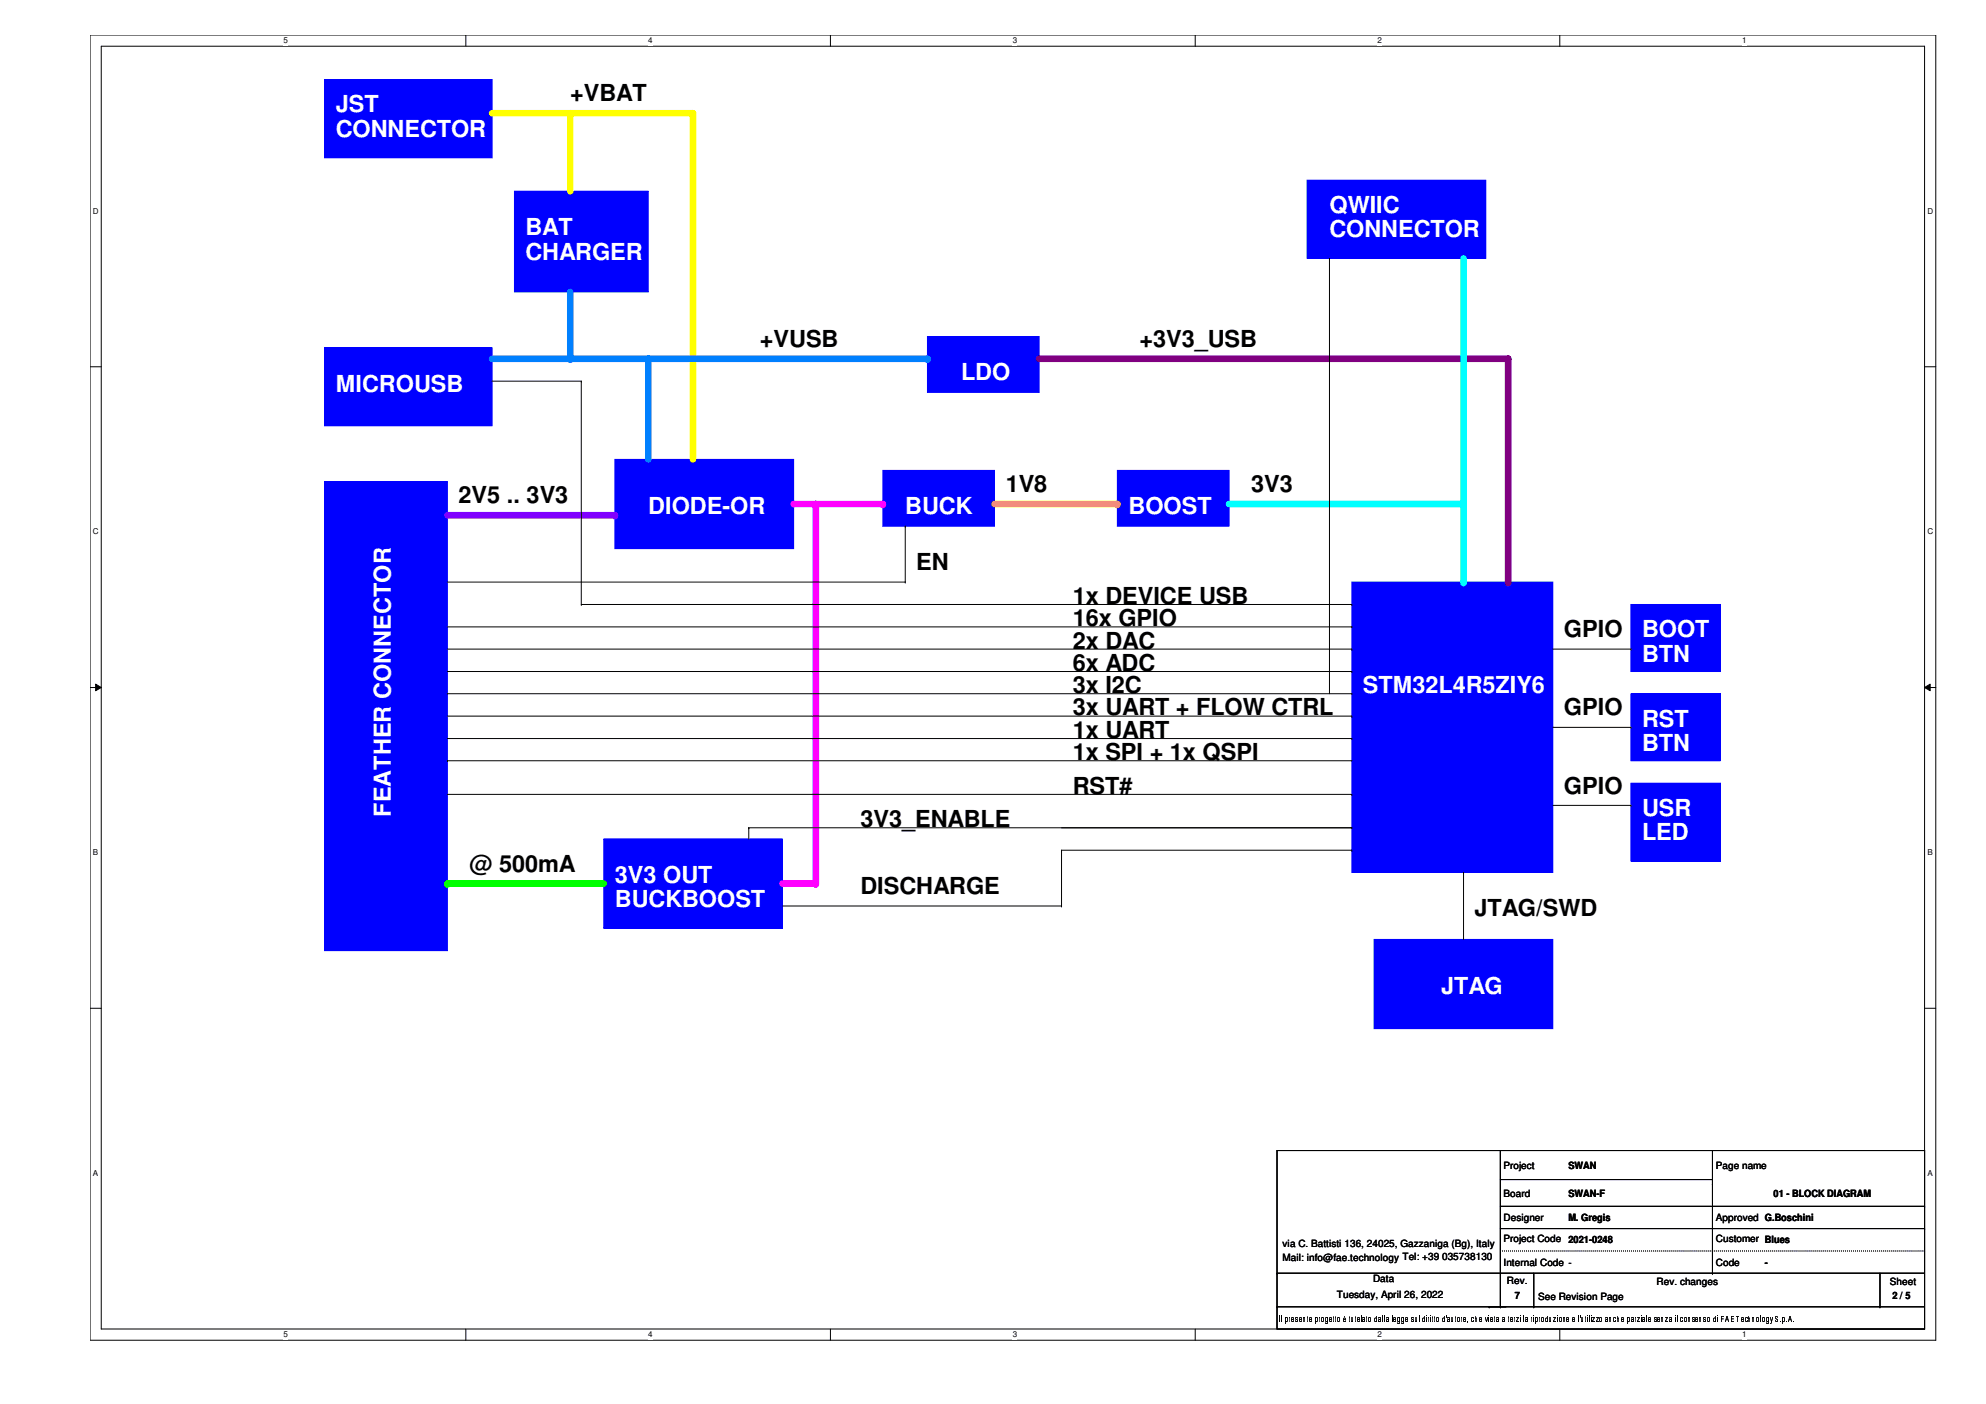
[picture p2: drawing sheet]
<svg xmlns="http://www.w3.org/2000/svg" width="420mm" height="297mm" viewBox="0 0 420 297" stroke-linecap="round" stroke-linejoin="round" font-family="sans-serif">
<path d="M19.1 7.4h390.4v276.1h-390.4zM21.4 9.8h385.8v271.4h-385.8z" fill="none" stroke="#000" stroke-width=".21"/>
<g fill="#fff">
<path d="M60 7.7h.9v1.9h-.9z"/>
<path d="M60 281.4h.9v1.9h-.9z"/>
</g>
<path d="M98.6 7.4v2.4M98.6 281.2v2.3" fill="none" stroke="#000" stroke-width=".21"/>
<g fill="#fff">
<path d="M137.1 7.7h.9v1.9h-.9z"/>
<path d="M137.1 281.4h.9v1.9h-.9z"/>
</g>
<path d="M175.7 7.4v2.4M175.7 281.2v2.3" fill="none" stroke="#000" stroke-width=".21"/>
<g fill="#fff">
<path d="M214.2 7.7h1v1.9h-1z"/>
<path d="M214.2 281.4h1v1.9h-1z"/>
</g>
<path d="M252.9 7.4v2.4M252.9 281.2v2.3" fill="none" stroke="#000" stroke-width=".21"/>
<g fill="#fff">
<path d="M291.4 7.7h1v1.9h-1z"/>
<path d="M291.4 281.4h1v1.9h-1z"/>
</g>
<path d="M330 7.4v2.4M330 281.2v2.3" fill="none" stroke="#000" stroke-width=".21"/>
<g fill="#fff">
<path d="M368.6 7.7h.9v1.9h-.9z"/>
<path d="M368.6 281.4h.9v1.9h-.9z"/>
<path d="M19.6 43.7h1.3v1.9h-1.3z"/>
<path d="M407.8 43.7h1.2v1.9h-1.2z"/>
<path d="M19.6 111.5h1.3v1.9h-1.3z"/>
<path d="M407.8 111.5h1.2v1.9h-1.2z"/>
</g>
<path d="M19.1 77.6h2.3M407.2 77.6h2.3" fill="none" stroke="#000" stroke-width=".21"/>
<g fill="#fff">
<path d="M19.6 179.4h1.2v1.9h-1.2z"/>
<path d="M407.8 179.4h1.1v1.9h-1.1z"/>
</g>
<path d="M19.1 145.5h2.3M20.2 144.7l1.2 .8-1.2 .6zM407.2 145.5l1.1-.8v1.4zM407.2 145.5h2.3" fill="none" stroke="#000" stroke-width=".21"/>
<path d="M20.2 144.7l1.2 .8-1.2 .6zM407.2 145.5l1.1-.8v1.4z" fill="#000"/>
<g fill="#fff">
<path d="M19.6 247.2h1.2v1.9h-1.2z"/>
<path d="M407.8 247.2h1.1v1.9h-1.1z"/>
</g>
<path d="M19.1 213.3h2.3M407.2 213.3h2.3" fill="none" stroke="#000" stroke-width=".21"/>
<path d="M68.7 101.9h26v99.2h-26z" fill-rule="evenodd" fill="#00f"/>
<path d="M68.7 101.9h26v99.2h-26z" fill="none" stroke="#00f" stroke-width=".21"/>
<path d="M286 123.1h42.5v61.5h-42.5z" fill-rule="evenodd" fill="#00f"/>
<path d="M286 123.1h42.5v61.5h-42.5z" fill="none" stroke="#00f" stroke-width=".21"/>
<path d="M345.1 127.9h18.8v14.2h-18.8z" fill-rule="evenodd" fill="#00f"/>
<path d="M345.1 127.9h18.8v14.2h-18.8z" fill="none" stroke="#00f" stroke-width=".21"/>
<path d="M345.1 146.8h18.8v14.2h-18.8z" fill-rule="evenodd" fill="#00f"/>
<path d="M345.1 146.8h18.8v14.2h-18.8z" fill="none" stroke="#00f" stroke-width=".21"/>
<path d="M345.1 165.7h18.8v16.5h-18.8z" fill-rule="evenodd" fill="#00f"/>
<path d="M345.1 165.7h18.8v16.5h-18.8z" fill="none" stroke="#00f" stroke-width=".21"/>
<path d="M68.7 73.6h35.4v16.5h-35.4z" fill-rule="evenodd" fill="#00f"/>
<path d="M68.7 73.6h35.4v16.5h-35.4z" fill="none" stroke="#00f" stroke-width=".21"/>
<path d="M127.7 177.5h37.8v18.9h-37.8z" fill-rule="evenodd" fill="#00f"/>
<path d="M127.7 177.5h37.8v18.9h-37.8z" fill="none" stroke="#00f" stroke-width=".21"/>
<path d="M290.7 198.8h37.8v18.8h-37.8z" fill-rule="evenodd" fill="#00f"/>
<path d="M290.7 198.8h37.8v18.8h-37.8z" fill="none" stroke="#00f" stroke-width=".21"/>
<path d="M130.1 97.2h37.8v18.9h-37.8z" fill-rule="evenodd" fill="#00f"/>
<path d="M130.1 97.2h37.8v18.9h-37.8z" fill="none" stroke="#00f" stroke-width=".21"/>
<path d="M186.8 99.5h23.6v11.8h-23.6z" fill-rule="evenodd" fill="#00f"/>
<path d="M186.8 99.5h23.6v11.8h-23.6z" fill="none" stroke="#00f" stroke-width=".21"/>
<path d="M236.4 99.5h23.6v11.8h-23.6z" fill-rule="evenodd" fill="#00f"/>
<path d="M236.4 99.5h23.6v11.8h-23.6z" fill="none" stroke="#00f" stroke-width=".21"/>
<path d="M196.2 71.2h23.6v11.8h-23.6z" fill-rule="evenodd" fill="#00f"/>
<path d="M196.2 71.2h23.6v11.8h-23.6z" fill="none" stroke="#00f" stroke-width=".21"/>
<path d="M328.5 137.3h16.6M345.1 137.3h.1M328.5 153.9h16.6M345.1 153.9h.1M328.5 170.4h16.6M345.1 170.4h.1" fill="none" stroke="#000" stroke-width=".21"/>
<path d="M68.7 16.8h35.4v16.6h-35.4z" fill-rule="evenodd" fill="#00f"/>
<path d="M68.7 16.8h35.4v16.6h-35.4z" fill="none" stroke="#00f" stroke-width=".21"/>
<path d="M104.1 24h42.5" fill="none" stroke="#ff0" stroke-width="1.4"/>
<circle cx="146.6" cy="24" r=".7" fill="#ff0"/>
<path d="M146.6 24v73.2" fill="none" stroke="#ff0" stroke-width="1.4"/>
<circle cx="146.6" cy="24" r=".7" fill="#ff0"/>
<path d="M104.1 75.9h33.1" fill="none" stroke="#0080ff" stroke-width="1.4"/>
<circle cx="137.2" cy="75.9" r=".7" fill="#0080ff"/>
<path d="M137.2 75.9v21.3" fill="none" stroke="#0080ff" stroke-width="1.4"/>
<circle cx="137.2" cy="75.9" r=".7" fill="#0080ff"/>
<path d="M94.7 109h35.4" fill="none" stroke="#8000ff" stroke-width="1.4"/>
<circle cx="130.1" cy="109" r=".7" fill="#8000ff"/>
<path d="M137.2 75.9h59" fill="none" stroke="#0080ff" stroke-width="1.4"/>
<circle cx="196.2" cy="75.9" r=".7" fill="#0080ff"/>
<path d="M167.9 106.6h18.9" fill="none" stroke="#f0f" stroke-width="1.4"/>
<circle cx="186.8" cy="106.6" r=".7" fill="#f0f"/>
<path d="M94.7 186.9h33" fill="none" stroke="#0f0" stroke-width="1.4"/>
<circle cx="94.7" cy="186.9" r=".7" fill="#0f0"/>
<path d="M165.5 186.9h7.1" fill="none" stroke="#f0f" stroke-width="1.4"/>
<circle cx="172.6" cy="186.9" r=".7" fill="#f0f"/>
<path d="M172.6 106.6v80.3" fill="none" stroke="#f0f" stroke-width="1.4"/>
<circle cx="172.6" cy="106.6" r=".7" fill="#f0f"/>
<path d="M108.8 40.5h28.4v21.3h-28.4z" fill-rule="evenodd" fill="#00f"/>
<path d="M108.8 40.5h28.4v21.3h-28.4z" fill="none" stroke="#00f" stroke-width=".21"/>
<path d="M120.7 61.8v14.1" fill="none" stroke="#0080ff" stroke-width="1.4"/>
<circle cx="120.7" cy="75.9" r=".7" fill="#0080ff"/>
<path d="M120.7 24v16.5" fill="none" stroke="#ff0" stroke-width="1.4"/>
<circle cx="120.7" cy="24" r=".7" fill="#ff0"/>
<path d="M219.8 75.9h99.3" fill="none" stroke="#800080" stroke-width="1.4"/>
<circle cx="319.1" cy="75.9" r=".7" fill="#800080"/>
<path d="M319.1 75.9v47.2" fill="none" stroke="#800080" stroke-width="1.4"/>
<circle cx="319.1" cy="123.1" r=".7" fill="#800080"/>
<path d="M210.4 106.6h26" fill="none" stroke="#ff8000" stroke-width="1.4"/>
<circle cx="236.4" cy="106.6" r=".7" fill="#ff8000"/>
<path d="M260 106.6h49.6" fill="none" stroke="#0ff" stroke-width="1.4"/>
<circle cx="309.6" cy="106.6" r=".7" fill="#0ff"/>
<path d="M309.6 106.6v16.5" fill="none" stroke="#0ff" stroke-width="1.4"/>
<circle cx="309.6" cy="123.1" r=".7" fill="#0ff"/>
<g fill="none" stroke="#000" stroke-width=".21">
<path d="M104.1 80.6h18.9M123 80.6h.1M123 80.6v47.3M191.5 111.3h.1M191.5 111.3v11.8M94.7 132.6h191.3M94.7 137.3h191.3M94.7 123.1h96.8M123 127.9h.1M123 127.9h163M191.5 123.1h.1M286 127.9h.1"/>
<path d="M286 132.6h.1M286 137.3h.1M94.7 142.1h191.3M94.7 146.8h191.3M94.7 151.5h191.3M94.7 156.3h191.3M286 142.1h.1M286 146.8h.1M286 151.5h.1M286 156.3h.1M94.7 161h.1M94.7 161h191.3"/>
<path d="M94.7 168.1h191.3M158.4 175.1h.1M158.4 175.1h127.6M158.4 175.1v2.4M224.6 179.9h.1M224.6 179.9v11.8M224.6 179.9h61.4M286 175.1h.1M286 179.9h.1M286 168.1h.1M165.5 191.7h59.1M224.6 191.7h.1"/>
<path d="M309.6 184.6h.1M309.6 184.6v14.2"/>
</g>
<path d="M276.5 38.1h37.8v16.6h-37.8z" fill-rule="evenodd" fill="#00f"/>
<path d="M276.5 38.1h37.8v16.6h-37.8z" fill="none" stroke="#00f" stroke-width=".21"/>
<path d="M309.6 54.7v51.9" fill="none" stroke="#0ff" stroke-width="1.4"/>
<circle cx="309.6" cy="106.6" r=".7" fill="#0ff"/>
<g fill="none" stroke="#000" stroke-width=".21">
<path d="M281.3 54.7h.1M281.3 54.7v92.1M270.2 243.4h137v37.8h-137zM317.4 255.2h89.8M317.4 243.4v33.1M317.4 259.9h89.8M317.4 249.6h44.9M362.3 250.5h.1M362.3 249.6h.1M362.3 243.4v26M407.2 255.2h.1M407.2 259.9h.1"/>
<path d="M270.2 276.5h.1M270.2 269.4h.1M270.2 276.5h137M270.2 269.4h137M315 276.5h.1M317.4 276.5h.1M324.5 276.5h.1M324.5 269.4v7.1M362.3 269.4h.1M397.7 276.5h.1M397.7 269.4v7.1"/>
</g>
<path d="M317.4 264.7h89.8M407.2 264.7h.1" fill="none" stroke="#000" stroke-width=".21" stroke-dasharray="0 .4"/>
<g font-size="5" fill="#fff">
<text x="71" y="23.8">JST</text>
<text x="71" y="28.9">CONNECTOR</text>
<text x="281.3" y="45">QWIIC</text>
<text x="111.2" y="49.8">BAT</text>
<text x="281.3" y="50.2">CONNECTOR</text>
<text x="111.2" y="54.9">CHARGER</text>
<text x="71" y="82.8">MICROUSB</text>
<text x="203.3" y="80.5">LDO</text>
<text x="137.2" y="108.8">DIODE-OR</text>
<text x="191.5" y="108.8">BUCK</text>
<text x="238.8" y="108.8">BOOST</text>
<text x="347.4" y="134.8">BOOT</text>
<text x="347.4" y="140">BTN</text>
<text x="288.3" y="146.6">STM32L4R5ZIY6</text>
<text x="347.4" y="153.7">RST</text>
<text x="347.4" y="158.8">BTN</text>
<text x="82.7" y="172.8" transform="rotate(-90 82.7 172.8)">FEATHER CONNECTOR</text>
<text x="347.4" y="172.6">USR</text>
<text x="347.4" y="177.8">LED</text>
<text x="130.1" y="186.8">3V3 OUT</text>
<text x="130.1" y="191.9">BUCKBOOST</text>
<text x="304.9" y="210.4">JTAG</text>
</g>
<g font-size="5">
<text x="120.6" y="21.4">+VBAT</text>
<text x="160.8" y="73.4">+VUSB</text>
<text x="241.1" y="73.4">+3V3_USB</text>
<text x="97" y="106.5">2V5 .. 3V3</text>
<text x="212.8" y="104.1">1V8</text>
<text x="264.7" y="104.1">3V3</text>
<text x="193.8" y="120.6">EN</text>
<text x="226.9" y="127.7">1x DEVICE USB</text>
<text x="226.9" y="132.5">16x GPIO</text>
<text x="226.9" y="137.2">2x DAC</text>
<text x="330.9" y="134.8">GPIO</text>
<text x="226.9" y="141.9">6x ADC</text>
<text x="226.9" y="146.6">3x I2C</text>
<text x="226.9" y="151.3">3x UART + FLOW CTRL</text>
<text x="330.9" y="151.3">GPIO</text>
<text x="226.9" y="156.1">1x UART</text>
<text x="226.9" y="160.8">1x SPI + 1x QSPI</text>
<text x="226.9" y="167.9">RST#</text>
<text x="330.9" y="167.9">GPIO</text>
<text x="182" y="175">3V3_ENABLE</text>
<text x="99.4" y="184.4">@ 500mA</text>
<text x="182" y="189.1">DISCHARGE</text>
<text x="312" y="193.9">JTAG/SWD</text>
</g>
<g font-size="2.1">
<text x="318.1" y="247.2">Project</text>
<text x="331.8" y="247.3">SWAN</text>
<text x="363" y="247.2">Page name</text>
<text x="318.1" y="253.2">Board</text>
<text x="331.8" y="253.2">SWAN-F</text>
<text x="375.2" y="253.2">01 - BLOCK DIAGRAM</text>
<text x="271.4" y="263.8">via C. Battisti 136, 24025, Gazzaniga (Bg), Italy</text>
<text x="318.1" y="262.8">Project Code</text>
<text x="318.1" y="258.4">Designer</text>
<text x="331.8" y="262.9">2021-0248</text>
<text x="331.8" y="258.4">M. Gregis</text>
<text x="363" y="258.4">Approved G.Boschini</text>
<text x="363" y="262.8">Customer Blues</text>
<text x="271.4" y="266.8">Mail: info@fae.technology Tel: +39 035738130</text>
<text x="318.1" y="267.8">Internal Code ---</text>
<text x="318.1" y="267.8">Internal Code</text>
<text x="363" y="267.8">Code</text>
<text x="373.4" y="267.8">-</text>
<text x="282.8" y="274.7">Tuesday, April 26, 2022</text>
<text x="290.5" y="271.3">Data</text>
<text x="318.8" y="271.6">Rev.</text>
<text x="320.5" y="274.9">7</text>
<text x="325.4" y="275.1">See Revision Page</text>
<text x="350.5" y="271.8">Rev. changes</text>
<text x="399.8" y="271.8">Sheet</text>
<text x="400.4" y="274.9">2 / 5</text>
</g>
<text font-size="1.9" x="270.6" y="279.7">Il presente progetto è tutelato dalla legge sul diritto d'autore, che vieta a terzi la riproduzione e l'utilizzo anche parziale senza il consenso di FAE Technology S.p.A.</text>
<g font-size="1.7">
<text x="60" y="9.2">5</text>
<text x="137.1" y="9.2">4</text>
<text x="214.2" y="9.2">3</text>
<text x="291.4" y="9.2">2</text>
<text x="368.6" y="9.2">1</text>
<text x="19.6" y="45.2">D</text>
<text x="407.8" y="45.2">D</text>
<text x="19.6" y="113">C</text>
<text x="407.8" y="113">C</text>
<text x="19.6" y="180.9">B</text>
<text x="407.8" y="180.9">B</text>
<text x="19.6" y="248.8">A</text>
<text x="407.8" y="248.8">A</text>
<text x="60" y="283">5</text>
<text x="137.1" y="283">4</text>
<text x="214.2" y="283">3</text>
<text x="291.4" y="283">2</text>
<text x="368.6" y="283">1</text>
</g>
</svg>
